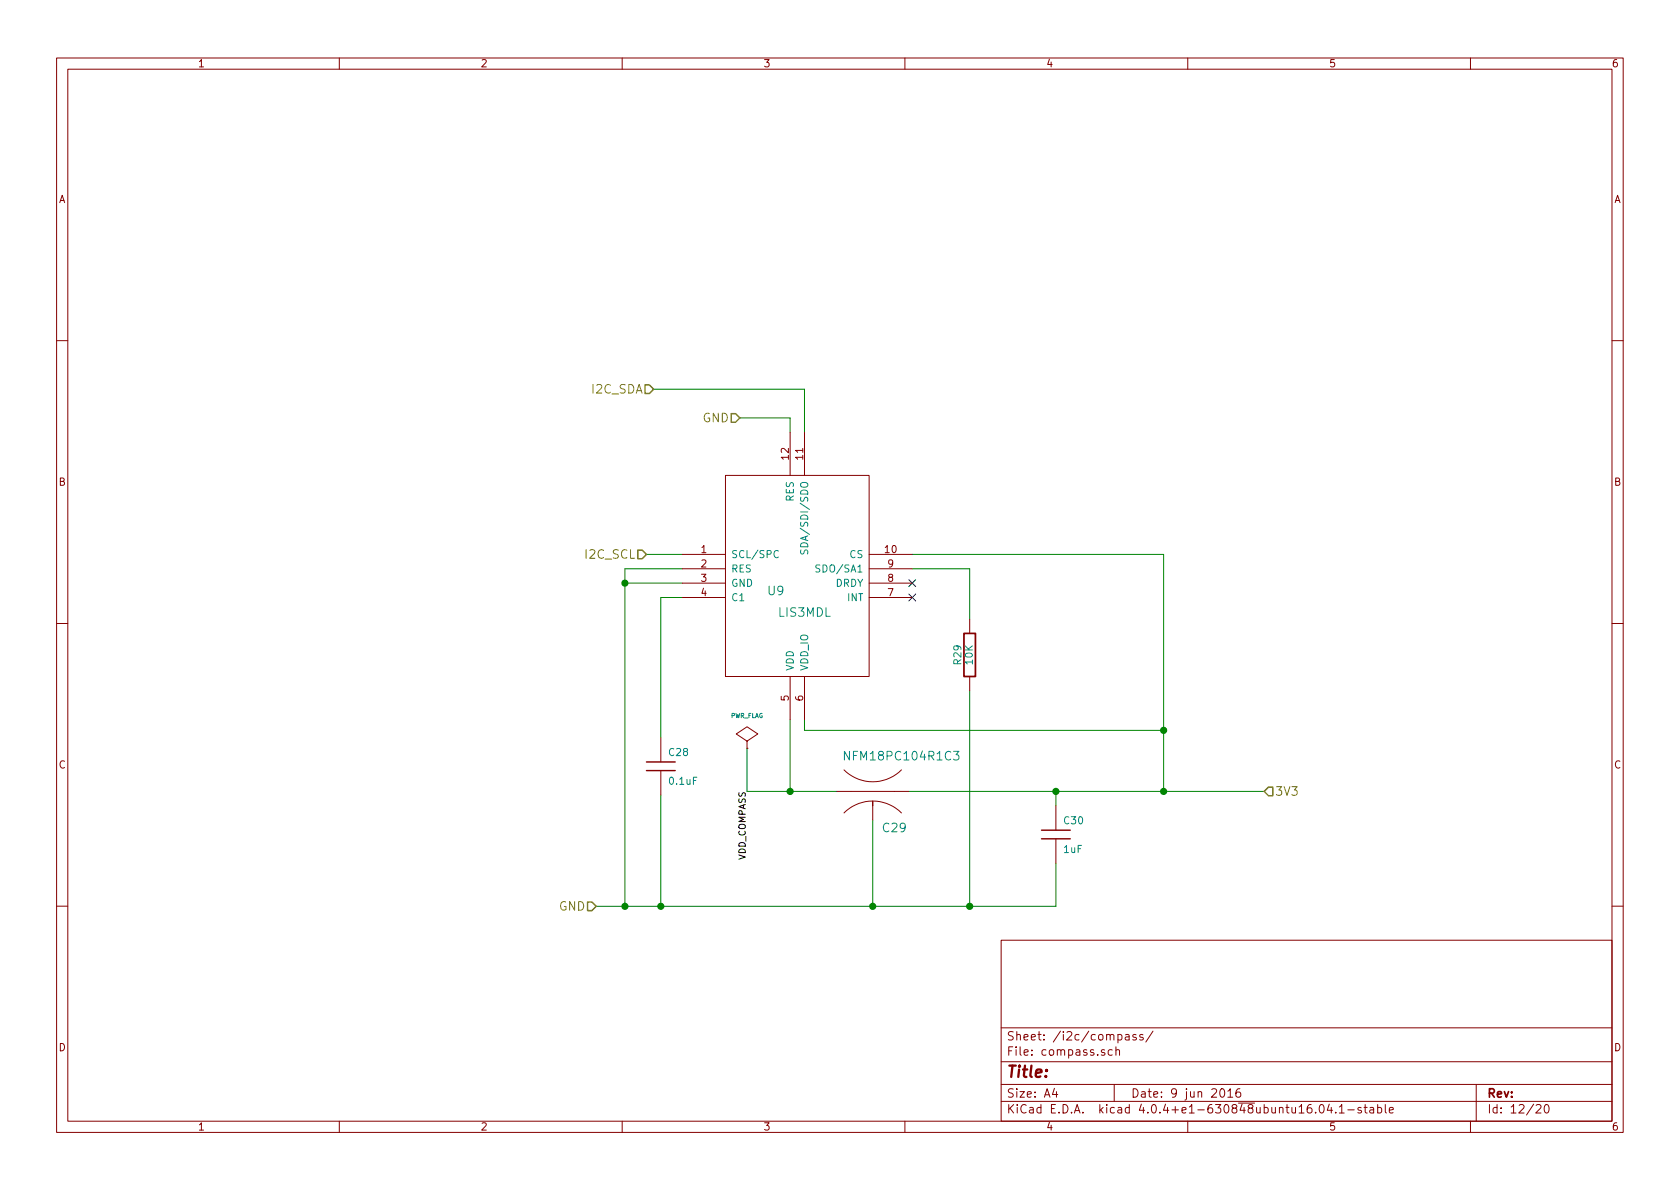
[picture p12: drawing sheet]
<svg xmlns="http://www.w3.org/2000/svg" width="297mm" height="210mm" viewBox="0 0 297 210" stroke-linecap="round" stroke-linejoin="round" font-family="sans-serif">
<g fill="none" stroke="#840000" stroke-width=".18">
<path d="M10 10.3h277v189.9h-277zM12 12.2h273v186.1h-273zM60 10.3v1.9M110 10.3v1.9M160 10.3v1.9M210 10.3v1.9M260 10.3v1.9M10 60.2h2M139.7 76.4v7.7M142.2 76.4v7.7M285 60.2h2M120.6 98h7.7"/>
<path d="M128.3 84.1h25.4v35.5h-25.4zM153.7 98h7.6M10 110.3h2M120.6 100.6h7.7M120.6 103.1h7.7M120.6 105.7h7.7M139.7 119.6v7.6M142.2 119.6v7.6M153.7 100.6h7.6M153.7 103.1h7.6M153.7 105.7h7.6M171.4 109.5v2.5"/>
<path d="M171.4 119.6v2.6M285 110.3h2M116.8 130.4v4.3M116.8 136.3v4.3M132.1 132.3h.1M132.1 131.1l1.9-1.3-1.9-1.3-1.9 1.3 1.9 1.3v1.2M148 139.9h12.7M149.2 136.1a7.2 7.2 0 0 0 10.2 0M149.2 143.8a7.2 7.2 0 0 1 10.2 0M154.3 142.5v-.8v.8M154.3 142.5v2.5M186.7 142.5v4.3"/>
<path d="M186.7 148.3v4.3M10 160.2h2M177 166.3h108v32h-108zM285 160.2h2M60 198.3v1.9M110 198.3v1.9M160 198.3v1.9M177 194.8h108M177 191.8h108M177 187.8h108M177 181.8h108M186.4 192.5l-.3 1h.9"/>
<path d="M186.8 193v1M195.3 185.7a.37 .37 0 0 0-.6 .1l.1 .2 .5 .2 .1 .1-.3 .3-.4-.1M196.6 185.7l-.4-.1-.3 .3 .1 .6 .2 .1 .4-.1M197 191.8v3M197.3 185.7l.2-.1 .4 .1v.9M197.3 185.1v1.5M197.7 183l.4-.1 .3 .3-.2 .6h-.5M199 183h.6v.9M199.6 183.3l-.4 .1-.3 .2 .3 .3 .4-.1M200.9 183a.37 .37 0 0 0-.6 .1l.1 .3 .5 .1v.1l-.2 .3-.4-.1M202.1 183a.37 .37 0 0 0-.6 .1l.1 .3 .5 .1 .1 .1-.3 .3-.4-.1M203.9 182.3l-1.3 2"/>
<path d="M210 198.3v1.9M215.9 192.6l.1-.1a.81 .81 0 0 1 .6 .6 .81 .81 0 0 1-.3 .8l-.1 .1a.8 .8 0 0 1-.6-.6 .8 .8 0 0 1 .3-.8zM217.1 193l.4-.5v1.5M217.1 194h.9M219.2 192.5a.59 .59 0 0 0-.7 .7l.1 .7 .2 .1 .5-.1 .1-.5-.2-.2-.4-.1-.3 .3M233.4 195.5l.2-.2a.81 .81 0 0 1 .6 .6 .81 .81 0 0 1-.3 .8l-.1 .1a.79 .79 0 0 1-.4-1.3zM235 195.2l-.3 1.1h.9M235.4 195.8v1M236.2 196.7v.1M236.8 195.8l.4-.5v1.5M236.8 196.8h.9M238.3 196.3h1.1"/>
<path d="M240.7 195.9a.37 .37 0 0 0-.6 .1l.1 .3 .5 .1v.1l-.2 .3-.4-.1M241.2 195.8h.5M241.4 195.3v1.3l.3 .2M242.2 195.9h.6l.1 .9M242.9 196.2l-.5 .1-.2 .2 .2 .3 .5-.1M243.6 195.9l.4-.1 .3 .3-.1 .6h-.6M243.6 195.3v1.5M244.9 195.3v1.3l.2 .2M245.6 196.3l.8-.1-.1-.3-.4-.1-.3 .2 .1 .7h.6M260 198.3v1.9M261 191.8v6.5M271.6 195.5l.2-.2h.4l.3 .5-1 1h1"/>
<path d="M273.2 195.5l.2-.2a.81 .81 0 0 1 .6 .6 .81 .81 0 0 1-.3 .8l-.2 .1a.79 .79 0 0 1-.3-1.3z"/>
</g>
<g fill="#008400" stroke="#008400" stroke-width=".25">
<circle cx="186.7" cy="139.9" r=".51"/>
<circle cx="139.7" cy="139.9" r=".51"/>
<circle cx="110.5" cy="103.1" r=".51"/>
<circle cx="110.5" cy="160.3" r=".51"/>
<circle cx="116.8" cy="160.3" r=".51"/>
<circle cx="205.7" cy="139.9" r=".51"/>
<circle cx="205.7" cy="129.2" r=".51"/>
<circle cx="154.3" cy="160.3" r=".51"/>
<circle cx="171.5" cy="160.3" r=".51"/>
</g>
<g fill="none" stroke="#008400" stroke-width=".18">
<path d="M115.6 68.8h26.6v7.6M130.8 73.9h8.9v2.5M114.3 98h6.3M161.3 98h44.4v41.9M110.5 103.1h10.1M120.6 100.6h-10.1v59.7M120.6 105.7h-3.8v24.7M161.3 100.6h10.1v8.9M132.1 132.3v7.6h15.9M139.7 127.2v12.7M142.2 127.2v2h63.5M160.7 139.9h62.8"/>
<path d="M171.4 122.2v38.1M186.7 139.9v2.6M116.8 140.6v19.7M154.3 145v15.3M186.7 152.6v7.7h-81.3"/>
</g>
<path d="M114.3 136.3h5.1M114.3 134.7h5.1M184.1 148.3h5.1M184.1 146.8h5.1" fill="none" stroke="#840000" stroke-width=".25"/>
<path d="M137.6 97.5a.5 .5 0 0 0-.6 0 .5 .5 0 0 0-.1 .6l.1 .3a.41 .41 0 0 0 .6 .1M141.6 97.3v.4l.2 .3 .3-.1 .2-.6h.4l.1 .2-.1 .5M145 99.9h-.5l-.3 .2 .1 .3 .6 .3v.3l-.2 .2-.5-.1M150.2 132.9v1.5l-.9-1.5v1.5M168.6 132.9h.9l-.5 .5 .4 .1 .1 .2v.5l-.3 .2h-.4l-.2-.2" fill="none" stroke="#008484" stroke-width=".18"/>
<path d="M170.4 112h2.1v7.6h-2.1z" fill="none" stroke="#840000" stroke-width=".3"/>
<path d="M114 68.1h.8l.8 .7-.8 .8h-.8zM129.3 73.1h.7l.8 .8-.8 .8h-.7zM112.8 97.3h.7l.8 .7-.8 .8h-.7zM224.3 139.2h.7v1.5h-.7l-.8-.8zM103.9 159.5h.7l.8 .8-.8 .7h-.7z" fill="none" stroke="#848400" stroke-width=".25"/>
<path d="M160.7 105l1.2 1.3M160.7 102.5l1.2 1.2M161.9 105l-1.2 1.3M161.9 102.5l-1.2 1.2" fill="none" stroke="#000084" stroke-width=".18"/>
<text font-size="2.8" fill="#840000" x="178" y="190.5">Title:</text>
<g font-size="2.1" fill="#848400">
<text x="104.7" y="69.6">I2C_SDA</text>
<text x="124.2" y="74.7">GND</text>
<text x="103.6" y="98.8">I2C_SCL</text>
<text x="225.5" y="140.7">3V3</text>
<text x="98.8" y="161">GND</text>
</g>
<g font-size="2.1" fill="#008484">
<text x="135.8" y="105.3">U9</text>
<text x="137.7" y="109.1">LIS3MDL</text>
<text x="150" y="134.5">NFM18PC104R1C3</text>
<text x="156.2" y="147.2">C29</text>
</g>
<g font-size="2.1" fill="#840000">
<text x="178" y="184">Sheet: /i2c/compass/</text>
<text x="178" y="186.7">File: compass.sch</text>
<text x="178" y="196.9">KiCad E.D.A. kicad 4.0.4+e1-630848ubuntu16.04.1-stable</text>
<text x="178" y="194.1">Size: A4</text>
<text x="200" y="194.1">Date: 9 jun 2016</text>
<text x="263" y="194.1">Rev:</text>
<text x="263" y="196.9">Id: 12/20</text>
</g>
<g font-size="1.8" fill="#840000">
<text x="35" y="11.9">1</text>
<text x="85" y="11.9">2</text>
<text x="135" y="11.9">3</text>
<text x="185" y="11.9">4</text>
<text x="235" y="11.9">5</text>
<text x="285" y="11.9">6</text>
<text x="10.4" y="35.9">A</text>
<text x="285.4" y="35.9">A</text>
<text x="139.4" y="81.2" transform="rotate(-90 139.4 81.2)">12</text>
<text x="142" y="81.2" transform="rotate(-90 142 81.2)">11</text>
<text x="10.4" y="85.9">B</text>
<text x="285.4" y="85.9">B</text>
<text x="124" y="97.8">1</text>
<text x="124" y="100.3">2</text>
<text x="156.5" y="97.8">10</text>
<text x="157" y="100.3">9</text>
<text x="124" y="102.9">3</text>
<text x="124" y="105.4">4</text>
<text x="157" y="105.4">7</text>
<text x="157" y="102.9">8</text>
<text x="139.4" y="123.9" transform="rotate(-90 139.4 123.9)">5</text>
<text x="142" y="123.9" transform="rotate(-90 142 123.9)">6</text>
<text x="10.4" y="135.9">C</text>
<text x="285.4" y="135.9">C</text>
<text x="10.4" y="185.9">D</text>
<text x="285.4" y="185.9">D</text>
<text x="35" y="199.9">1</text>
<text x="85" y="199.9">2</text>
<text x="135" y="199.9">3</text>
<text x="185" y="199.9">4</text>
<text x="235" y="199.9">5</text>
<text x="285" y="199.9">6</text>
</g>
<g font-size="1.8" fill="#008484">
<text x="140.3" y="88.7" transform="rotate(-90 140.3 88.7)">RES</text>
<text x="129.3" y="98.7">SCL/SPC</text>
<text x="129.3" y="101.2">RES</text>
<text x="142.9" y="96.6" transform="rotate(-90 142.9 96.6)">SDA/SDI/SDO</text>
<text x="144.9" y="101.2">SDO/SA1</text>
<text x="150.2" y="98.7">CS</text>
<text x="129.3" y="103.8">GND</text>
<text x="129.3" y="106.3">C1</text>
<text x="147.7" y="103.8">DRDY</text>
<text x="149.8" y="106.3">INT</text>
<text x="140.3" y="118.6" transform="rotate(-90 140.3 118.6)">VDD</text>
<text x="142.9" y="118.6" transform="rotate(-90 142.9 118.6)">VDD_IO</text>
<text x="170" y="117.4" transform="rotate(-90 170 117.4)">R29</text>
<text x="172" y="117.4" transform="rotate(-90 172 117.4)">10K</text>
<text x="118.3" y="133.7">C28</text>
<text x="118.4" y="138.8">0.1uF</text>
<text x="188.2" y="145.7">C30</text>
<text x="188.1" y="150.8">1uF</text>
</g>
<text font-size="1.6" x="131.8" y="152.2" transform="rotate(-90 131.8 152.2)">VDD_COMPASS</text>
<text font-size="1.1" fill="#008484" x="129.1" y="126.9">PWR_FLAG</text>
</svg>
